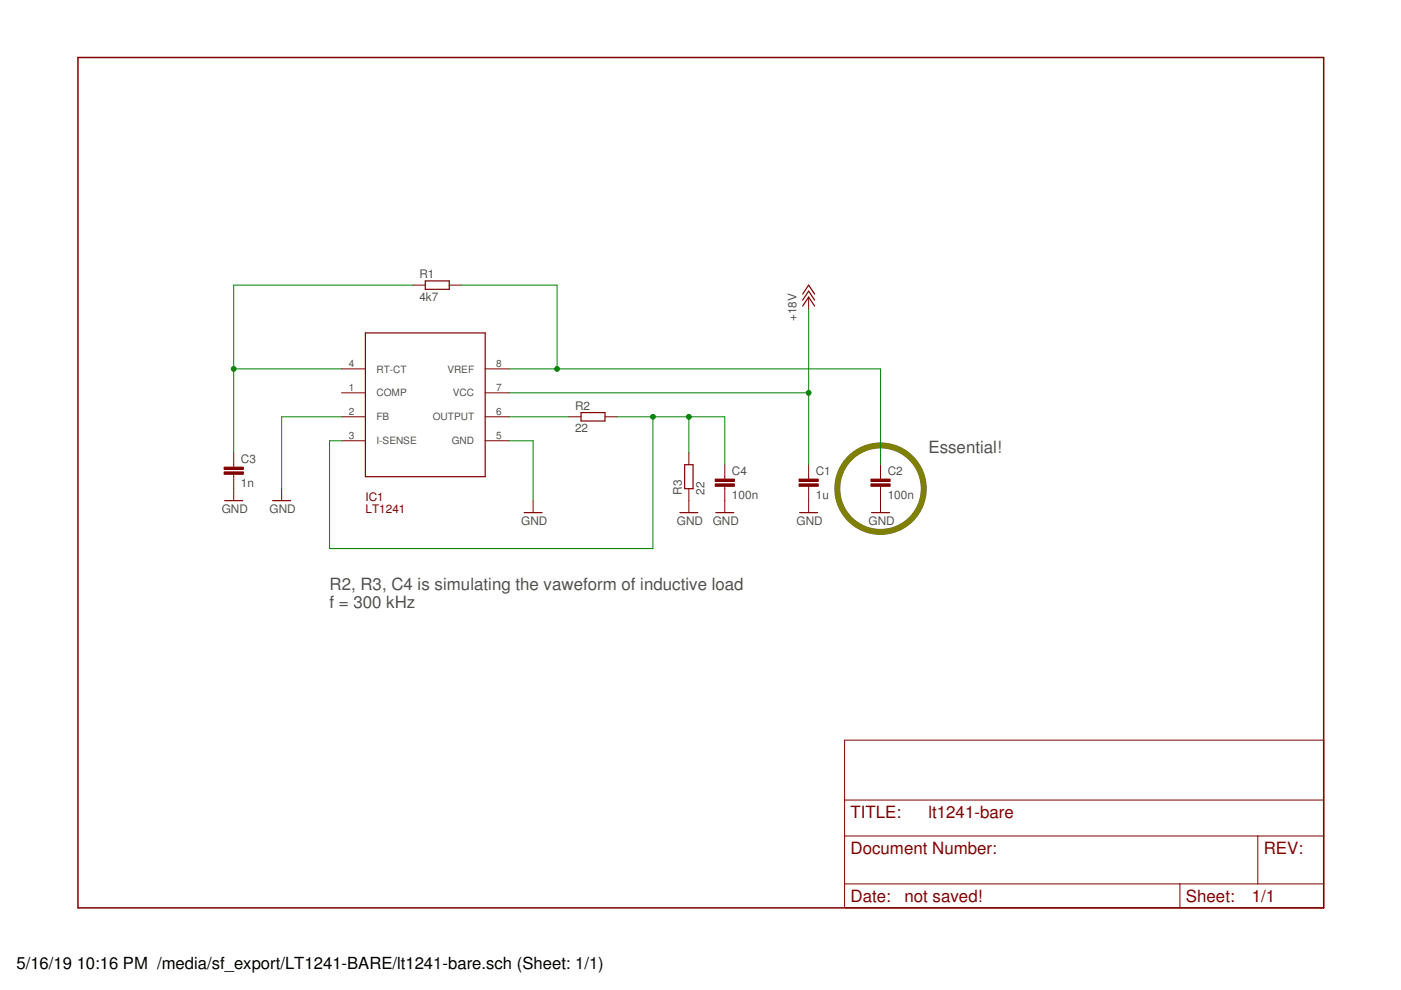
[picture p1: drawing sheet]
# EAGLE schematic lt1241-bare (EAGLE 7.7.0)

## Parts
C1  1u  C-EUC0805  [C0805]
C2  100n  C-EUC0805  [C0805]
C3  1n  C-EUC0805  [C0805]
C4  100n  C-EUC0805  [C0805]
IC1  LT1241  LT124X  [S8]
R1  4k7  R-EU_R0805  [R0805]
R2  22  R-EU_R0805  [R0805]
R3  22  R-EU_R0805  [R0805]

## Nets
+18V: C1.1 IC1.7(VCC)
GND: C1.2 C2.2 C3.2 C4.2 IC1.2(FB) IC1.5(GND) R3.1
N$1: C3.1 IC1.4(RT-CT) R1.1
N$2: C2.1 IC1.8(VREF) R1.2
N$3: IC1.6(OUTPUT) R2.1
N$4: C4.1 IC1.3(I-SENSE) R2.2 R3.2
Unconnected: IC1.1(COMP)

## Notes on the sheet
- Essential!
- R2, R3, C4 is simulating the vaweform of inductive load
  f = 300 kHz
